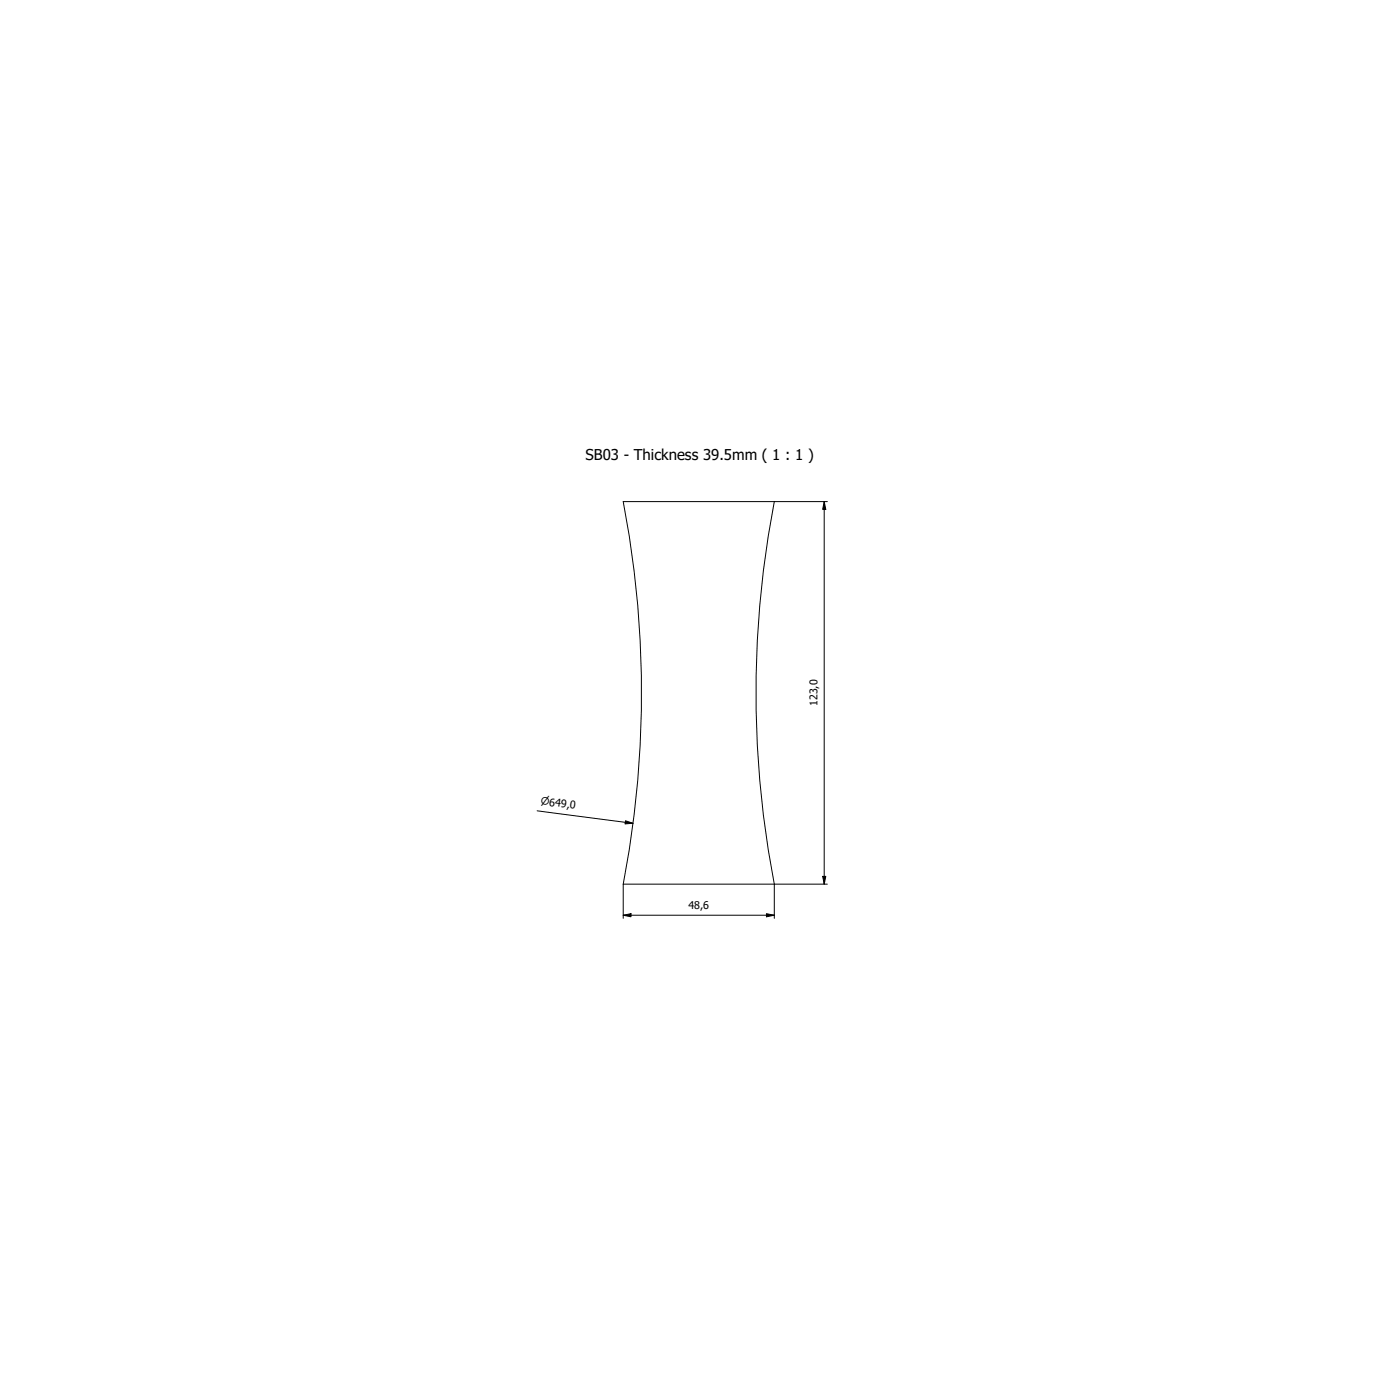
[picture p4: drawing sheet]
<svg xmlns="http://www.w3.org/2000/svg" width="450mm" height="450mm" viewBox="0 0 450 450" stroke-linecap="round" stroke-linejoin="round" font-family="sans-serif">
<!-- layer: Visible (ISO) -->
<path d="M200.4 161.3h48.6a324 324 0 0 0 0 123h-48.6a324 324 0 0 0 0-123z" fill="none" stroke="#000" stroke-width=".32"/>
<!-- layer: Dimension (ISO) -->
<path d="M249 161.3h17M265 161.3l.5 2.5h-1zM265 161.3v123M172.7 260.7l30.8 4M201.1 263.9l2.4 .8-2.5 .2zM200.4 294.3l2.5-.5v1zM200.4 294.3h48.6M200.4 284.3v11M246.4 293.8l2.6 .5-2.6 .5zM264.5 281.8h1l-.5 2.5zM266 284.3h-17v11" fill="none" stroke="#000" stroke-width=".32"/>
<path d="M265 161.3l.5 2.5h-1zM201.1 263.9l2.4 .8-2.5 .2zM200.4 294.3l2.5-.5v1zM246.4 293.8l2.6 .5-2.6 .5zM264.5 281.8h1l-.5 2.5z" fill="#000"/>
<text font-size="4.8" x="188.3" y="147.9">SB03 - Thickness 39.5mm ( 1 : 1 )</text>
<g font-size="3.4">
<text x="262.9" y="227" transform="rotate(-90 262.9 227)">123,0</text>
<text x="221.3" y="292.1">48,6</text>
</g>
<text font-size="3.3" x="173.7" y="258.7" transform="rotate(7 173.7 258.7)">⌀649,0</text>
</svg>
